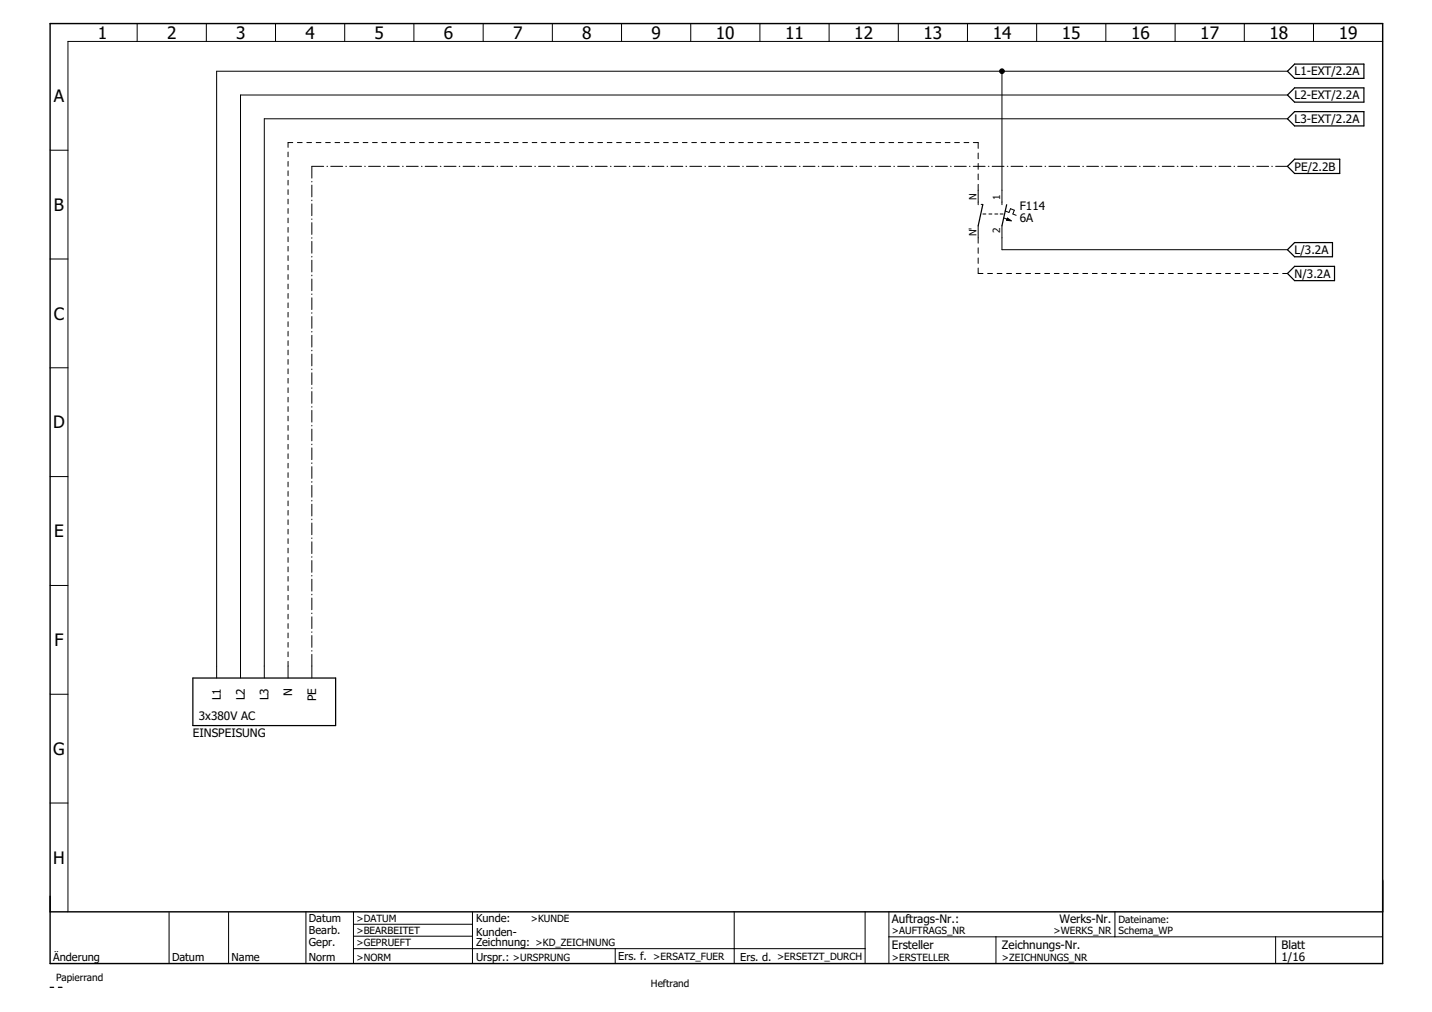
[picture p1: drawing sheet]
<svg xmlns="http://www.w3.org/2000/svg" width="297mm" height="210mm" viewBox="0 0 297 210" stroke-linecap="round" stroke-linejoin="round" font-family="sans-serif">
<path d="M267.1 14.8l1.4-1.5h14.4v3h-14.4zM267.1 19.7l1.4-1.5h14.4v3h-14.4zM267.1 34.5l1.4-1.5h9.4v3h-9.4zM267.1 24.6l1.4-1.4h14.4v2.9h-14.4zM203.9 42.5l-1 4.3M208.8 42.5l-1 4.3M267.1 56.7l1.4-1.5h8.3v3h-8.3zM267.1 51.8l1.4-1.5h7.9v3h-7.9zM40 140.6h29.6v9.9h-29.6zM10.4 204.8h.7M12.1 204.8h.8" fill="none" stroke="#000" stroke-width=".25"/>
<g fill="none" stroke="#000" stroke-width=".21">
<path d="M28.4 4.9v3.7M42.8 4.9v3.7M57.1 4.9v3.7M71.5 4.9v3.7M85.9 4.9v3.7M100.2 4.9v3.7M114.6 4.9v3.7M128.9 4.9v3.7M143.3 4.9v3.7M157.6 4.9v3.7M172 4.9v3.7M186.3 4.9v3.7"/>
<path d="M200.7 4.9v3.7M207.8 14.8v27.7M215 4.9v3.7M229.4 4.9v3.7M243.8 4.9v3.7M258.1 4.9v3.7M267.1 14.8h-222.2v125.8M267.1 19.7h-217.2v120.9M272.5 4.9v3.7M286.8 8.6h-272.7v180.5M10.4 31.2h3.7M59.8 31.5v1"/>
<path d="M59.8 33.5v1M59.8 35.4v1M59.8 37.4v1M59.8 39.3v1M60.7 29.6h-.9v1M61.7 29.6h1M63.6 29.6h1M64.7 37.6v.1M64.7 38.4v2.4M65.6 29.6h1M67.1 34.5h-2.4v2.4M67.5 29.6h1"/>
<path d="M67.8 34.5h.1M68.6 34.5h2.5M69.5 29.6h1M71.4 29.6h1M71.7 34.5h.2M72.5 34.5h2.5M73.4 29.6h1M75.3 29.6h1M75.6 34.5h.2M76.5 34.5h2.4M77.3 29.6h1M79.2 29.6h1"/>
<path d="M79.6 34.5h.1M80.4 34.5h2.4M81.2 29.6h.9M83.1 29.6h1M83.5 34.5h.1M84.3 34.5h2.4M85.1 29.6h.9M87 29.6h1M87.4 34.5h.1M88.2 34.5h2.5M89 29.6h.9M90.9 29.6h1"/>
<path d="M91.3 34.5h.2M92.1 34.5h2.5M92.9 29.6h.9M94.8 29.6h1M95.2 34.5h.2M96.1 34.5h2.4M96.8 29.6h.9M98.7 29.6h1M99.2 34.5h.1M100 34.5h2.4M100.6 29.6h1M102.6 29.6h1"/>
<path d="M103.1 34.5h.1M103.9 34.5h2.4M104.5 29.6h1M106.5 29.6h1M107 34.5h.1M107.8 34.5h2.5M108.4 29.6h1M110.4 29.6h1M110.9 34.5h.2M111.7 34.5h2.5M112.3 29.6h1M114.3 29.6h1"/>
<path d="M114.9 34.5h.1M115.7 34.5h2.4M116.2 29.6h1M118.2 29.6h.9M118.8 34.5h.1M119.6 34.5h2.4M120.1 29.6h1M122.1 29.6h.9M122.7 34.5h.1M123.5 34.5h2.4M124 29.6h1M126 29.6h.9"/>
<path d="M126.6 34.5h.1M127.4 34.5h2.5M127.9 29.6h1M129.9 29.6h.9M130.5 34.5h.2M131.3 34.5h2.5M131.8 29.6h1M133.8 29.6h.9M134.5 34.5h.1M135.3 34.5h2.4M135.7 29.6h1M137.6 29.6h1"/>
<path d="M138.4 34.5h.1M139.2 34.5h2.4M139.6 29.6h1M141.5 29.6h1M142.3 34.5h.1M143.1 34.5h2.4M143.5 29.6h1M145.4 29.6h1M146.2 34.5h.1M147 34.5h2.5M147.4 29.6h1M149.3 29.6h1"/>
<path d="M150.1 34.5h.2M150.9 34.5h2.5M151.3 29.6h1M153.2 29.6h1M154.1 34.5h.1M154.8 34.5h2.5M155.2 29.6h.9M157.1 29.6h1M158 34.5h.1M158.8 34.5h2.4M159.1 29.6h.9M161 29.6h1"/>
<path d="M161.9 34.5h.1M162.7 34.5h2.4M163 29.6h.9M164.9 29.6h1M165.8 34.5h.1M166.6 34.5h2.5M166.9 29.6h.9M168.8 29.6h1M169.7 34.5h.2M170.5 34.5h2.5M170.8 29.6h.9M172.7 29.6h1"/>
<path d="M173.7 34.5h.1M174.4 34.5h2.5M174.6 29.6h1M176.6 29.6h1M177.6 34.5h.1M178.4 34.5h2.4M178.5 29.6h1M180.5 29.6h1M181.5 34.5h.1M182.3 34.5h2.4M182.4 29.6h1M184.4 29.6h1"/>
<path d="M185.4 34.5h.1M186.2 34.5h2.5M186.3 29.6h1M188.3 29.6h1M189.3 34.5h.2M190.1 34.5h2.5M190.2 29.6h1M192.2 29.6h1M193.3 34.5h.1M194 34.5h2.5M194.1 29.6h1M196.1 29.6h1"/>
<path d="M197.2 34.5h.1M198 34.5h2.4M198 29.6h1M200 29.6h1M201.1 34.5h.1M201.9 34.5h2.4M201.9 29.6h1v1.2M202.9 31.7v1.2M202.9 33.9v1.2M202.9 36.1v1.2M202.9 38.2v4.3M205 34.5h.1"/>
<path d="M205.8 34.5h2.5M208.9 34.5h.2M209.7 34.5h2.5M212.9 34.5h.1M213.6 34.5h2.5M216.8 34.5h.1M217.6 34.5h2.4M220.7 34.5h.1M221.5 34.5h2.4M224.6 34.5h.1M225.4 34.5h2.5M228.5 34.5h.2"/>
<path d="M229.3 34.5h2.5M232.5 34.5h.1M233.2 34.5h2.5M236.4 34.5h.1M237.2 34.5h2.4M240.3 34.5h.1M241.1 34.5h2.4M244.2 34.5h.1M245 34.5h2.5M248.1 34.5h.2M248.9 34.5h2.5M252.1 34.5h.1"/>
<path d="M252.8 34.5h2.5M256 34.5h.1M256.8 34.5h2.4M259.9 34.5h.1M260.7 34.5h2.4M263.8 34.5h.1M264.6 34.5h2.5M267.1 24.6h-212.3v116M10.4 53.7h3.7M59.8 41.3v1M59.8 43.3v1M59.8 45.2v1"/>
<path d="M59.8 47.2v1M59.8 49.1v1M59.8 51.1v1M59.8 53v1M59.8 55v1M59.8 57v1M59.8 58.9v1M64.7 41.5v.1M64.7 42.3v2.4M64.7 45.4v.1M64.7 46.2v2.4M64.7 49.3v.1"/>
<path d="M64.7 50.1v2.4M64.7 53.2v.1M64.7 54v2.4M64.7 57.1v.1M64.7 57.9v2.4M202.9 46.8v3.6M202.9 51.4v1.1M202.9 53.5v1.1M202.9 55.6v1.1h1M203.5 42.4h.4M203.9 44.4h.6M204.9 56.7h1"/>
<path d="M205.1 44.4h.6M206.4 44.4h.6M206.8 56.7h1M207.5 44.4h.6M207.8 46.8v5h59.3M208.2 45.2l.8 .3M208.5 43.8l.8 .3 .3-.8 .8 .3-.3 .8 .7 .3M208.8 56.7h1M208.8 45.6h.7M208.9 45.5h.4M208.9 45.4h.2M209 45.3l.8 .5-1-.1z"/>
<path d="M209 45.3h.1M209.1 45.7h.6M210.8 56.7h1M212.8 56.7h1M214.7 56.7h1M216.7 56.7h1M218.7 56.7h1M220.7 56.7h1M222.6 56.7h1M224.6 56.7h1M226.6 56.7h1M228.6 56.7h1"/>
<path d="M230.5 56.7h1M232.5 56.7h1M234.5 56.7h1M236.5 56.7h.9M238.4 56.7h1M240.4 56.7h1M242.4 56.7h1M244.3 56.7h1M246.3 56.7h1M248.3 56.7h1M250.3 56.7h1M252.2 56.7h1"/>
<path d="M254.2 56.7h1M256.2 56.7h1M258.2 56.7h1M260.1 56.7h1M262.1 56.7h1M264.1 56.7h1M266.1 56.7h1M10.4 76.3h3.7M59.8 60.9v1M59.8 62.8v1M59.8 64.8v1M59.8 66.7v1"/>
<path d="M59.8 68.7v1M59.8 70.7v.9M59.8 72.6v1M59.8 74.6v1M59.8 76.5v1M59.8 78.5v1M64.7 61v.1M64.7 61.8v2.4M64.7 64.9v.1M64.7 65.7v2.4M64.7 68.7v.2M64.7 69.6v2.4"/>
<path d="M64.7 72.6v.2M64.7 73.4v2.5M64.7 76.5v.2M64.7 77.3v2.5M10.4 98.8h3.7M59.8 80.4v1M59.8 82.4v1M59.8 84.3v1M59.8 86.3v1M59.8 88.3v1M59.8 90.2v1M59.8 92.2v1"/>
<path d="M59.8 94.1v1M59.8 96.1v1M59.8 98v1M64.7 80.4v.2M64.7 81.2v2.5M64.7 84.3v.2M64.7 85.1v2.4M64.7 88.2v.1M64.7 89v2.4M64.7 92.1v.1M64.7 92.9v2.4M64.7 96v.1"/>
<path d="M64.7 96.8v2.4M64.7 99.9v.1M59.8 100v1M59.8 102v1M59.8 103.9v1M59.8 105.9v.9M59.8 107.8v1M59.8 109.8v1M59.8 111.7v1M59.8 113.7v1M59.8 115.7v.9M59.8 117.6v1"/>
<path d="M59.8 119.6v.9M64.7 100.7v2.4M64.7 103.8v.1M64.7 104.6v2.4M64.7 107.7v.1M64.7 108.5v2.4M64.7 111.6v.1M64.7 112.4v2.4M64.7 115.5v.1M64.7 116.3v2.4M64.7 119.4v.1M10.4 121.4h3.7"/>
<path d="M59.8 121.5v1M59.8 123.5v1M59.8 125.4v1M59.8 127.4v1M59.8 129.3v1M59.8 131.3v1M59.8 133.3v.9M59.8 135.2v1M59.8 137.2v3.4M64.7 120.1v2.5M64.7 123.3v.1M64.7 124v2.5"/>
<path d="M64.7 127.1v.2M64.7 127.9v2.5M64.7 131v.2M64.7 131.8v2.5M64.7 134.9v.2M64.7 135.7v4.9M10.4 144h3.7M10.4 166.6h3.7M35.1 189.3v10.6M47.4 189.3v10.6M63.5 189.1v10.8M73.3 189.1v10.8"/>
<path d="M73.3 196.8h106.2M73.3 191.7h24.7M73.3 194.2h24.7M98 189.1v10.8M127.6 196.8v3.1M152.3 189.1v10.8M179.5 189.1v10.8M184.4 194.3h102.3M184.4 189.1v10.8M206.6 194.3v5.6M231.3 189.1v5.2M264.6 194.3v5.6"/>
</g>
<path d="M10.4 4.9h276.4v195h-276.4zM10.4 189.1h276.4" fill="none" stroke="#000" stroke-width=".3"/>
<circle cx="207.8" cy="14.8" r=".49" fill="#000" stroke="#000" stroke-width=".21"/>
<g font-size="3.6">
<text x="20.3" y="8">1</text>
<text x="34.7" y="8">2</text>
<text x="49" y="8">3</text>
<text x="63.4" y="8">4</text>
<text x="77.7" y="8">5</text>
<text x="92.1" y="8">6</text>
<text x="106.4" y="8">7</text>
<text x="120.8" y="8">8</text>
<text x="135.1" y="8">9</text>
<text x="148.5" y="8">10</text>
<text x="162.9" y="8">11</text>
<text x="177.2" y="8">12</text>
<text x="191.6" y="8">13</text>
<text x="205.9" y="8">14</text>
<text x="220.3" y="8">15</text>
<text x="234.6" y="8">16</text>
<text x="249" y="8">17</text>
<text x="263.3" y="8">18</text>
<text x="277.7" y="8">19</text>
<text x="11.2" y="21.1">A</text>
<text x="11.2" y="43.7">B</text>
<text x="11.2" y="66.3">C</text>
<text x="11" y="88.8">D</text>
<text x="11.2" y="111.4">E</text>
<text x="11.3" y="134">F</text>
<text x="11.1" y="156.5">G</text>
<text x="11" y="179.1">H</text>
</g>
<g font-size="2.4">
<text x="268.5" y="15.6">L1-EXT/2.2A</text>
<text x="268.5" y="20.6">L2-EXT/2.2A</text>
<text x="268.5" y="25.5">L3-EXT/2.2A</text>
<text x="268.5" y="35.4">PE/2.2B</text>
<text x="211.5" y="46.1">6A</text>
<text x="211.5" y="43.6">F114</text>
<text x="268.5" y="52.6">L/3.2A</text>
<text x="268.5" y="57.6">N/3.2A</text>
<text x="41.2" y="149.3">3x380V AC</text>
<text x="45.8" y="145.3" transform="rotate(-90 45.8 145.3)">L1</text>
<text x="50.8" y="145.3" transform="rotate(-90 50.8 145.3)">L2</text>
<text x="55.7" y="145.3" transform="rotate(-90 55.7 145.3)">L3</text>
<text x="60.6" y="144.4" transform="rotate(-90 60.6 144.4)">N</text>
<text x="65.6" y="145.4" transform="rotate(-90 65.6 145.4)">PE</text>
<text x="40" y="153">EINSPEISUNG</text>
<text x="185" y="191.3">Auftrags-Nr.:</text>
<text x="219.8" y="191.3">Werks-Nr.</text>
<text x="185" y="196.8">Ersteller</text>
<text x="207.8" y="196.8">Zeichnungs-Nr.</text>
<text x="265.8" y="196.8">Blatt</text>
<text x="265.8" y="199.2">1/16</text>
</g>
<g font-size="2.3">
<text x="64.1" y="191.2">Datum</text>
<text x="98.7" y="191.2">Kunde:</text>
<text x="64.1" y="196.2">Gepr.</text>
<text x="64.1" y="193.7">Bearb.</text>
<text x="98.7" y="194.1">Kunden-</text>
<text x="98.7" y="196.2">Zeichnung: &gt;KD_ZEICHNUNG</text>
<text x="11" y="199.2">Änderung</text>
<text x="35.7" y="199.2">Datum</text>
<text x="48" y="199.2">Name</text>
<text x="64.1" y="199.2">Norm</text>
<text x="98.7" y="199.2">Urspr.: &gt;URSPRUNG</text>
<text x="128.2" y="199.1">Ers. f. &gt;ERSATZ_FUER</text>
<text x="153.5" y="199.2">Ers. d. &gt;ERSETZT_DURCH</text>
</g>
<g font-size="2.1">
<text x="202.5" y="41.6" transform="rotate(-90 202.5 41.6)">N</text>
<text x="207.5" y="41.6" transform="rotate(-90 207.5 41.6)">1</text>
<text x="202.5" y="49" transform="rotate(-90 202.5 49)">N'</text>
<text x="207.5" y="48.3" transform="rotate(-90 207.5 48.3)">2</text>
<text x="73.9" y="191.2">&gt;DATUM</text>
<text x="110.1" y="191.2">&gt;KUNDE</text>
<text x="232" y="191.3">Dateiname:</text>
<text x="73.9" y="193.7">&gt;BEARBEITET</text>
<text x="73.9" y="196.2">&gt;GEPRUEFT</text>
<text x="185" y="193.7">&gt;AUFTRAGS_NR</text>
<text x="218.5" y="193.7">&gt;WERKS_NR</text>
<text x="232" y="193.7">Schema_WP</text>
<text x="11.6" y="203.6">Papierrand</text>
<text x="73.9" y="199.2">&gt;NORM</text>
<text x="185" y="199.2">&gt;ERSTELLER</text>
<text x="207.8" y="199.2">&gt;ZEICHNUNGS_NR</text>
<text x="135" y="204.8">Heftrand</text>
</g>
</svg>
